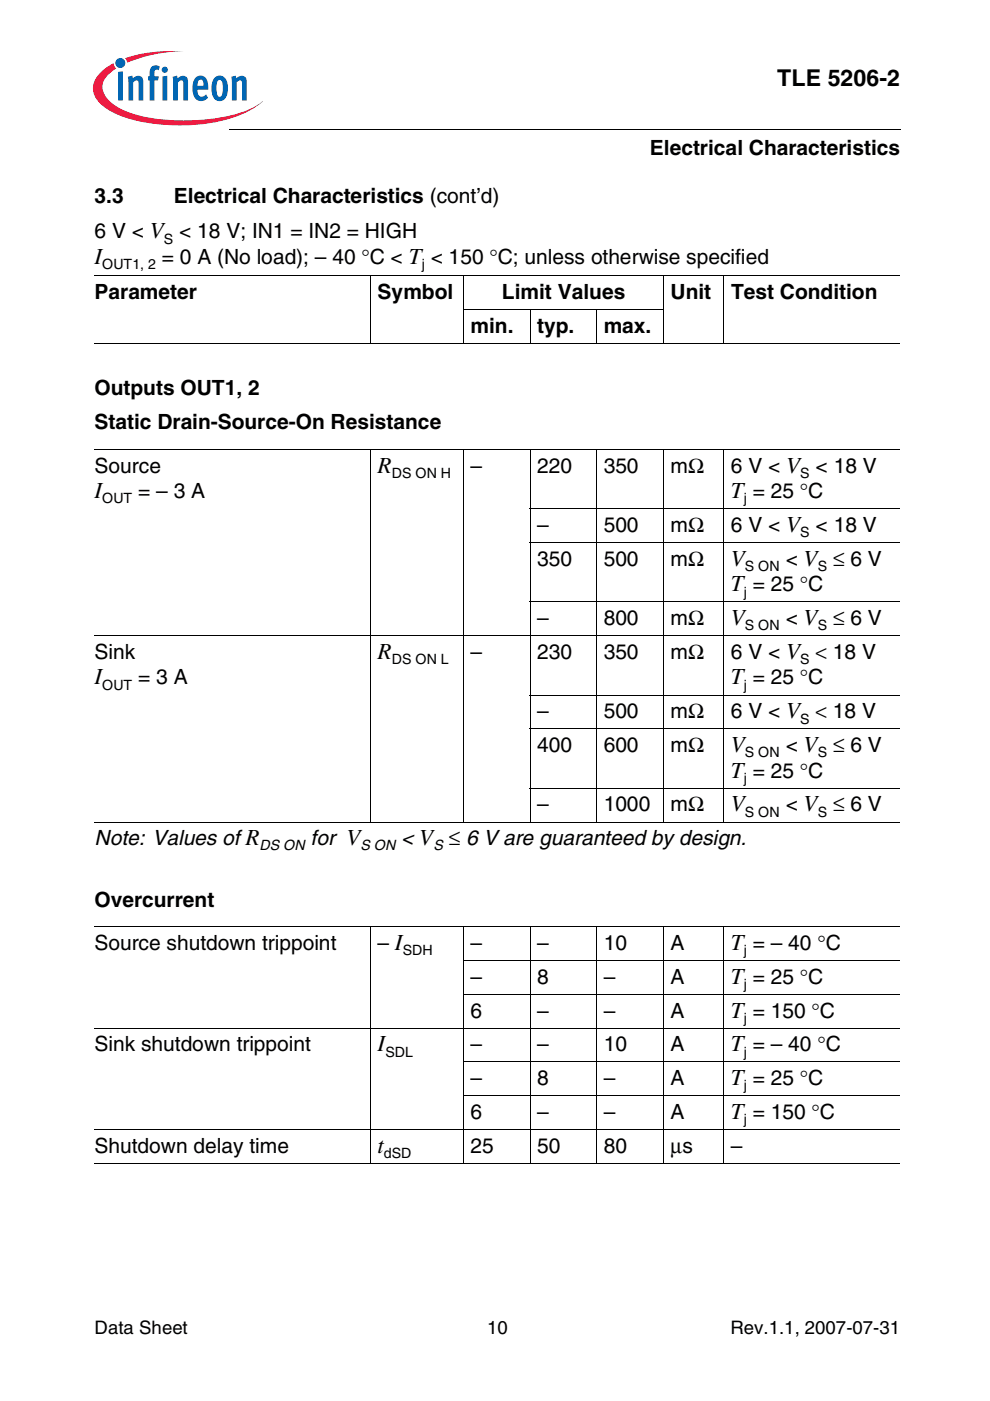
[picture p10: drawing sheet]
<svg xmlns="http://www.w3.org/2000/svg" width="210mm" height="297mm" viewBox="0 0 210 297" stroke-linecap="round" stroke-linejoin="round" font-family="sans-serif">
<path d="M48.5 27.5l.1 .1z" fill="#000"/>
<path d="M48.6 27.6h142.3" fill="none" stroke="#000" stroke-width=".21"/>
<path d="M19.6 10.8h36.2v15.9h-36.2z" fill="#fff"/>
<circle cx="25.5" cy="13.4" r="1.06" fill="#0166b3"/>
<g fill="#ed1a40">
<path d="M26.5 12.3l.8-.2a31.7 31.7 0 0 1 11.7-1.2 31.2 31.2 0 0 0-11.4 2.1l-.7 .3z"/>
<path d="M21.1 15.6l1.3-1.2 1.7-1 .1 .6 .5 .5a4.8 4.8 0 0 0-3 4.1 6.1 6.1 0 0 0 3.8 4.4 31.1 31.1 0 0 0 15.1 2.5 30.9 30.9 0 0 0 13.5-3l1.6-1.1a19.2 19.2 0 0 1-10.1 4.5 41 41 0 0 1-19.9-1.3 9.9 9.9 0 0 1-5.6-4.2 4.2 4.2 0 0 1 1-4.8z"/>
</g>
<g fill="#0166b3">
<path d="M25 15.2l1-.1v6.2h-1z"/>
<path d="M27.1 16.3l.9-.3 .2 .6a1.19 1.19 0 0 1 1.4-.5 1.19 1.19 0 0 1 .8 1.3v3.9h-1l-.1-4a.4 .4 0 0 0-.6-.2l-.5 .4v3.8h-1z"/>
<path d="M32.2 14.1l.8-.2 .7 .1 .2 .1-.3 .8-.1-.1a.46 .46 0 0 0-.7 .2v1.2h.9l-.2 .8h-.7v4.3h-1.1v-4.3h-.3v-.8h.3v-.7a1.72 1.72 0 0 1 .5-1.4z"/>
<path d="M36.6 16.3l.9-.3 .1 .6a1.19 1.19 0 0 1 1.5-.5 1.19 1.19 0 0 1 .8 1.3v3.9h-1l-.1-4a.4 .4 0 0 0-.6-.2l-.5 .4v3.8h-1z"/>
<path d="M49 16.3l1-.3 .1 .6a1.19 1.19 0 0 1 1.4-.5 1.19 1.19 0 0 1 .8 1.3v3.9h-1v-4a.4 .4 0 0 0-.6-.2l-.5 .4v3.8h-1z"/>
<path d="M34.3 14.8a.66 .66 0 0 1 1.3 0 .66 .66 0 0 1-1.3 0zM34.4 16.2l1.1-.1v5.2h-1.1z"/>
<path d="M41.5 16.4a1.55 1.55 0 0 1 1.7-.2 1.55 1.55 0 0 1 .9 1.5l.1 1.3h-2.3a1.06 1.06 0 0 0 .2 1.1 1.06 1.06 0 0 0 1.1 .3l.5-.4 .4 .7a1.83 1.83 0 0 1-2.1 .6 1.83 1.83 0 0 1-1.2-1.9l.1-1.6 .2-.8zM42.1 17.1l-.2 1.1h1.2v-.7a.56 .56 0 0 0-.3-.6 .56 .56 0 0 0-.7 .2z"/>
<path d="M45.7 16.3a1.68 1.68 0 0 1 1.8 0 1.68 1.68 0 0 1 .8 1.6v1.4a1.9 1.9 0 0 1-2.3 2.1 2.85 2.85 0 0 1-1.1-3.2 2.71 2.71 0 0 1 .8-1.9zM46.2 17.1a4.2 4.2 0 0 0 0 3.3l.4 .1a1.49 1.49 0 0 0 .6-1.8v-.4a1.15 1.15 0 0 0-.6-1.4z"/>
</g>
<g fill="none" stroke="#000" stroke-width=".21">
<path d="M20.1 58.5h170.7M78.6 58.4v14.5M98.3 58.4v14.5M140.7 58.4v14.5M153.5 58.4v14.5M20.1 72.8h170.7M98.2 65.6h42.6M112.4 65.5v7.4M126.5 65.5v7.4M20.1 95.2h170.7M78.6 95.2v79.1M98.3 95.2v79.1"/>
<path d="M112.4 95.2v79.1M126.5 95.2v79.1M140.7 95.2v79.1M153.5 95.2v79.1M112.4 107.8h78.4M112.4 115h78.4M20.1 134.7h170.7M112.4 127.6h78.4M112.4 147.4h78.4M112.4 154.5h78.4M20.1 174.3h170.7M112.4 167.1h78.4"/>
<path d="M20.1 196.5h170.7M78.6 196.4v50.3M98.3 196.4v50.3M112.4 196.4v50.3M126.5 196.4v50.3M140.7 196.4v50.3M153.5 196.4v50.3M20.1 218h170.7M98.2 203.7h92.6M98.2 210.8h92.6M20.1 239.5h170.7M98.2 225.1h92.6"/>
<path d="M98.2 232.3h92.6M20.1 246.6h170.7"/>
</g>
<g font-size="4.9">
<text x="164.8" y="18.2">TLE 5206-2</text>
<text x="20.1" y="56">I</text>
<text x="80.1" y="100.2">R</text>
<text x="20.1" y="105.6">I</text>
<text x="155" y="105.6">T = 25 °C</text>
<text x="155" y="119.9">V</text>
<text x="155" y="125.4">T = 25 °C</text>
<text x="155" y="132.5">V</text>
<text x="80.1" y="139.7">R</text>
<text x="20.1" y="145.1">I</text>
<text x="155" y="145.1">T = 25 °C</text>
<text x="155" y="159.5">V</text>
<text x="155" y="164.9">T = 25 °C</text>
<text x="155" y="172">V</text>
<text x="155" y="201.4">T = – 40 °C</text>
<text x="155" y="208.6">T = 25 °C</text>
<text x="155" y="215.8">T = 150 °C</text>
<text x="80.1" y="222.9">I</text>
<text x="155" y="222.9">T = – 40 °C</text>
<text x="155" y="230.1">T = 25 °C</text>
<text x="155" y="237.2">T = 150 °C</text>
<text x="80.1" y="244.4">t</text>
</g>
<g font-size="4.4">
<text x="137.8" y="32.8">Electrical Characteristics</text>
<text x="20.1" y="43.1">3.3</text>
<text x="36.8" y="43.1">Electrical Characteristics (cont’d)</text>
<text x="20.1" y="50.5">6 V &lt; V &lt; 18 V; IN1 = IN2 = HIGH</text>
<text x="34.3" y="56">= 0 A (No load); – 40 °C &lt; T &lt; 150 °C; unless otherwise specified</text>
<text x="20.1" y="63.4">Parameter</text>
<text x="80.1" y="63.4">Symbol</text>
<text x="106.4" y="63.4">Limit Values</text>
<text x="142.2" y="63.4">Unit</text>
<text x="155" y="63.4">Test Condition</text>
<text x="99.8" y="70.5">min.</text>
<text x="113.9" y="70.5">typ.</text>
<text x="128" y="70.5">max.</text>
<text x="20.1" y="83.7">Outputs OUT1, 2</text>
<text x="20.1" y="91.1">Static Drain-Source-On Resistance</text>
<text x="20.1" y="100.2">Source</text>
<text x="99.8" y="100.2">–</text>
<text x="113.9" y="100.2">220</text>
<text x="128" y="100.2">350</text>
<text x="142.2" y="100.2">mΩ</text>
<text x="155" y="100.2">6 V &lt; V &lt; 18 V</text>
<text x="29.3" y="105.6">= – 3 A</text>
<text x="113.9" y="112.8">–</text>
<text x="128" y="112.8">500</text>
<text x="142.2" y="112.8">mΩ</text>
<text x="155" y="112.8">6 V &lt; V &lt; 18 V</text>
<text x="113.9" y="119.9">350</text>
<text x="128" y="119.9">500</text>
<text x="142.2" y="119.9">mΩ</text>
<text x="166.6" y="119.9">&lt; V ≤ 6 V</text>
<text x="113.9" y="132.5">–</text>
<text x="128" y="132.5">800</text>
<text x="142.2" y="132.5">mΩ</text>
<text x="166.6" y="132.5">&lt; V ≤ 6 V</text>
<text x="20.1" y="139.7">Sink</text>
<text x="99.8" y="139.7">–</text>
<text x="113.9" y="139.7">230</text>
<text x="128" y="139.7">350</text>
<text x="142.2" y="139.7">mΩ</text>
<text x="155" y="139.7">6 V &lt; V &lt; 18 V</text>
<text x="29.3" y="145.1">= 3 A</text>
<text x="113.9" y="152.3">–</text>
<text x="128" y="152.3">500</text>
<text x="142.2" y="152.3">mΩ</text>
<text x="155" y="152.3">6 V &lt; V &lt; 18 V</text>
<text x="113.9" y="159.5">400</text>
<text x="128" y="159.5">600</text>
<text x="142.2" y="159.5">mΩ</text>
<text x="166.6" y="159.5">&lt; V ≤ 6 V</text>
<text x="113.9" y="172">–</text>
<text x="128" y="172">1000</text>
<text x="142.2" y="172">mΩ</text>
<text x="166.6" y="172">&lt; V ≤ 6 V</text>
<text x="20.1" y="179.2">Note: Values ofR</text>
<text x="65.8" y="179.2">for V</text>
<text x="85.1" y="179.2">&lt; V ≤ 6 V are guaranteed by design.</text>
<text x="20.1" y="192.3">Overcurrent</text>
<text x="20.1" y="201.4">Source shutdown trippoint</text>
<text x="80" y="201.4">– I</text>
<text x="99.8" y="201.4">–</text>
<text x="113.9" y="201.4">–</text>
<text x="128" y="201.4">10</text>
<text x="142.2" y="201.4">A</text>
<text x="99.8" y="208.6">–</text>
<text x="113.9" y="208.6">8</text>
<text x="128" y="208.6">–</text>
<text x="142.2" y="208.6">A</text>
<text x="99.8" y="215.8">6</text>
<text x="113.9" y="215.8">–</text>
<text x="128" y="215.8">–</text>
<text x="142.2" y="215.8">A</text>
<text x="20.1" y="222.9">Sink shutdown trippoint</text>
<text x="99.8" y="222.9">–</text>
<text x="113.9" y="222.9">–</text>
<text x="128" y="222.9">10</text>
<text x="142.2" y="222.9">A</text>
<text x="99.8" y="230.1">–</text>
<text x="113.9" y="230.1">8</text>
<text x="128" y="230.1">–</text>
<text x="142.2" y="230.1">A</text>
<text x="99.8" y="237.2">6</text>
<text x="113.9" y="237.2">–</text>
<text x="128" y="237.2">–</text>
<text x="142.2" y="237.2">A</text>
<text x="20.1" y="244.4">Shutdown delay time</text>
<text x="99.8" y="244.4">25</text>
<text x="113.9" y="244.4">50</text>
<text x="128" y="244.4">80</text>
<text x="142.2" y="244.4">µs</text>
<text x="155" y="244.4">–</text>
</g>
<g font-size="3.9">
<text x="20.1" y="282.9">Data Sheet</text>
<text x="103.3" y="282.9">10</text>
<text x="154.9" y="282.9">Rev.1.1, 2007-07-31</text>
</g>
<g font-size="3">
<text x="34.8" y="51.6">S</text>
<text x="21.7" y="57.1">OUT1, 2</text>
<text x="89.4" y="57.1">j</text>
<text x="83.1" y="101.3">DS ON H</text>
<text x="169.7" y="101.3">S</text>
<text x="21.7" y="106.7">OUT</text>
<text x="157.7" y="106.7">j</text>
<text x="169.7" y="113.9">S</text>
<text x="157.9" y="121">S ON</text>
<text x="173.4" y="121">S</text>
<text x="157.7" y="126.5">j</text>
<text x="157.9" y="133.6">S ON</text>
<text x="173.4" y="133.6">S</text>
<text x="83.1" y="140.8">DS ON L</text>
<text x="169.7" y="140.8">S</text>
<text x="21.7" y="146.2">OUT</text>
<text x="157.7" y="146.2">j</text>
<text x="169.7" y="153.4">S</text>
<text x="157.9" y="160.6">S ON</text>
<text x="173.4" y="160.6">S</text>
<text x="157.7" y="166">j</text>
<text x="157.9" y="173.1">S ON</text>
<text x="173.4" y="173.1">S</text>
<text x="55" y="180.3">DS ON</text>
<text x="76.5" y="180.3">S ON</text>
<text x="91.9" y="180.3">S</text>
<text x="85.4" y="202.6">SDH</text>
<text x="157.7" y="202.6">j</text>
<text x="157.7" y="209.7">j</text>
<text x="157.7" y="216.9">j</text>
<text x="81.7" y="224">SDL</text>
<text x="157.7" y="224">j</text>
<text x="157.7" y="231.2">j</text>
<text x="157.7" y="238.3">j</text>
<text x="81.4" y="245.5">dSD</text>
</g>
</svg>
